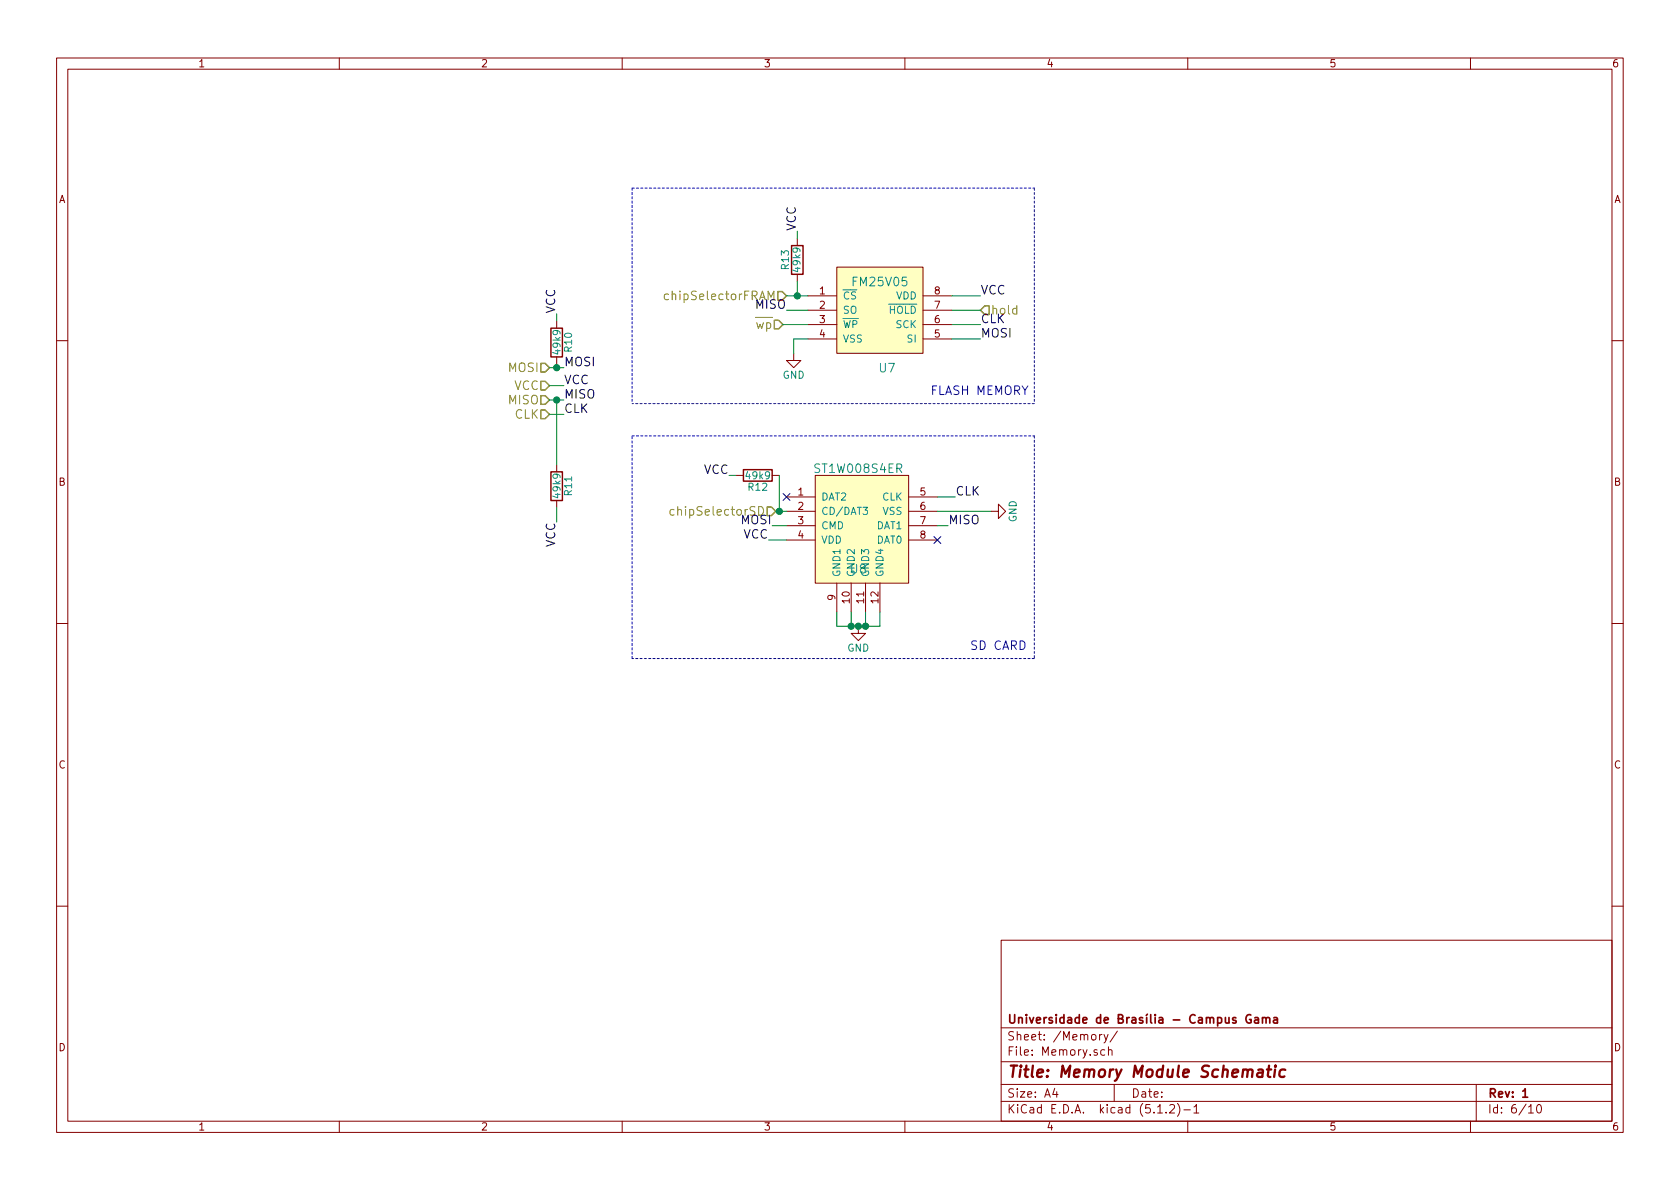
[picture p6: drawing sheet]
EESchema Schematic File Version 4
LIBS:pcb_v1-cache
EELAYER 29 0
EELAYER END
$Descr A4 11693 8268
encoding utf-8
Sheet 6 10
Title "Memory Module Schematic"
Date ""
Rev "1"
Comp "Universidade de Brasília - Campus Gama"
Comment1 ""
Comment2 ""
Comment3 ""
Comment4 ""
$EndDescr
Text HLabel 5475 2050 0    60   Input ~ 0
chipSelectorFRAM
$Comp
L power:GND #PWR011
U 1 1
P 5525 2450
F 0 "#PWR011" H 5525 2200 50  0001 C CNN
F 1 "GND" H 5525 2300 50  0000 C CNN
F 2 "" H 5525 2450 50  0001 C CNN
F 3 "" H 5525 2450 50  0001 C CNN
	1    5525 2450
	1    0    0    -1  
$EndComp
Text HLabel 5450 2250 0    60   Input ~ 0
~wp
$Comp
L FM25V05:FM25V05 U7
U 1 1
P 6175 2550
F 0 "U7" H 6175 2550 60  0000 C CNN
F 1 "FM25V05" H 6125 3150 60  0000 C CNN
F 2 "SMD_Packages:SOIC-8-N" H 6175 2550 60  0001 C CNN
F 3 "https://www.digikey.com/product-detail/en/cypress-semiconductor-corp/FM25V05-G/428-3213-ND/3788675" H 6175 2550 60  0001 C CNN
	1    6175 2550
	1    0    0    -1  
$EndComp
Text HLabel 6825 2150 2    60   Input ~ 0
hold
Text HLabel 5400 3550 0    60   Input ~ 0
chipSelectorSD
Wire Wire Line
	5625 2350 5525 2350
Wire Wire Line
	5525 2350 5525 2450
Wire Wire Line
	5475 2150 5625 2150
Wire Wire Line
	5450 2250 5625 2250
Wire Wire Line
	6825 2050 6625 2050
Wire Wire Line
	6825 2150 6625 2150
Wire Wire Line
	6825 2350 6625 2350
Wire Wire Line
	5475 2050 5550 2050
Wire Wire Line
	5400 3550 5425 3550
Text HLabel 3825 2550 0    60   Input ~ 0
MOSI
Text HLabel 3825 2675 0    60   Input ~ 0
VCC
Wire Wire Line
	5350 3750 5475 3750
NoConn ~ 5475 3450
$Comp
L st1w008s4er:ST1W008S4ER U8
U 1 1
P 5975 3700
F 0 "U8" H 5975 3450 60  0000 C CNN
F 1 "ST1W008S4ER" H 5975 4150 60  0000 C CNN
F 2 "ST1W008S4ER1500:ST1W008S4ER1500" H 5975 3700 60  0001 C CNN
F 3 "https://www.digikey.com/product-detail/en/jae-electronics/ST1W008S4ER1500/670-1528-1-ND/1668844" H 5975 3700 60  0001 C CNN
	1    5975 3700
	1    0    0    -1  
$EndComp
Text HLabel 3825 2875 0    60   Input ~ 0
CLK
Wire Wire Line
	6525 3550 6900 3550
Text HLabel 3825 2775 0    60   Input ~ 0
MISO
Text Label 3925 2550 0    60   ~ 0
MOSI
Wire Wire Line
	3825 2550 3875 2550
Text Label 5375 3650 2    60   ~ 0
MOSI
Text Label 6825 2350 0    60   ~ 0
MOSI
Text Label 3925 2675 0    60   ~ 0
VCC
Wire Wire Line
	3925 2675 3825 2675
Text Label 6825 2050 0    60   ~ 0
VCC
Text Label 3925 2775 0    60   ~ 0
MISO
Wire Wire Line
	3925 2775 3875 2775
Text Label 6600 3650 0    60   ~ 0
MISO
Text Label 5475 2150 2    60   ~ 0
MISO
$Comp
L power:GND #PWR012
U 1 1
P 6900 3550
F 0 "#PWR012" H 6900 3300 50  0001 C CNN
F 1 "GND" H 6900 3400 50  0000 C CNN
F 2 "" H 6900 3550 50  0001 C CNN
F 3 "" H 6900 3550 50  0001 C CNN
	1    6900 3550
	0    -1   -1   0   
$EndComp
Text Label 3925 2875 0    60   ~ 0
CLK
Text Label 6650 3450 0    60   ~ 0
CLK
Text Label 6825 2250 0    60   ~ 0
CLK
$Comp
L Device:R R11
U 1 1
P 3875 3375
F 0 "R11" V 3955 3375 50  0000 C CNN
F 1 "49k9" V 3875 3375 50  0000 C CNN
F 2 "Resistors_SMD:R_1206" V 3805 3375 50  0001 C CNN
F 3 "https://www.digikey.com/product-detail/en/panasonic-electronic-components/ERA-8AEB4992V/P49.9KBCCT-ND/3069837" H 3875 3375 50  0001 C CNN
	1    3875 3375
	1    0    0    -1  
$EndComp
Wire Wire Line
	3875 2775 3875 3225
$Comp
L Device:R R12
U 1 1
P 5275 3300
F 0 "R12" V 5355 3300 50  0000 C CNN
F 1 "49k9" V 5275 3300 50  0000 C CNN
F 2 "Resistors_SMD:R_1206" V 5205 3300 50  0001 C CNN
F 3 "https://www.digikey.com/product-detail/en/panasonic-electronic-components/ERA-8AEB4992V/P49.9KBCCT-ND/3069837" H 5275 3300 50  0001 C CNN
	1    5275 3300
	0    1    1    0   
$EndComp
$Comp
L Device:R R10
U 1 1
P 3875 2375
F 0 "R10" V 3955 2375 50  0000 C CNN
F 1 "49k9" V 3875 2375 50  0000 C CNN
F 2 "Resistors_SMD:R_1206" V 3805 2375 50  0001 C CNN
F 3 "https://www.digikey.com/product-detail/en/panasonic-electronic-components/ERA-8AEB4992V/P49.9KBCCT-ND/3069837" H 3875 2375 50  0001 C CNN
	1    3875 2375
	1    0    0    -1  
$EndComp
Connection ~ 5425 3550
Wire Wire Line
	5425 3300 5425 3550
Text Label 5075 3300 2    60   ~ 0
VCC
Wire Wire Line
	5075 3300 5125 3300
Text Label 3875 3625 3    60   ~ 0
VCC
Wire Wire Line
	3875 3625 3875 3525
Connection ~ 3875 2775
Wire Wire Line
	3875 2550 3875 2525
Connection ~ 3875 2550
Text Label 3875 2175 1    60   ~ 0
VCC
Wire Wire Line
	3875 2175 3875 2225
$Comp
L Device:R R13
U 1 1
P 5550 1800
F 0 "R13" V 5630 1800 50  0000 C CNN
F 1 "49k9" V 5550 1800 50  0000 C CNN
F 2 "Resistors_SMD:R_1206" V 5480 1800 50  0001 C CNN
F 3 "https://www.digikey.com/product-detail/en/panasonic-electronic-components/ERA-8AEB4992V/P49.9KBCCT-ND/3069837" H 5550 1800 50  0001 C CNN
	1    5550 1800
	-1   0    0    1   
$EndComp
Connection ~ 5550 2050
Text Label 5550 1600 1    60   ~ 0
VCC
Wire Wire Line
	5550 1600 5550 1650
$Comp
L power:GND #PWR013
U 1 1
P 5975 4350
F 0 "#PWR013" H 5975 4100 50  0001 C CNN
F 1 "GND" H 5975 4200 50  0000 C CNN
F 2 "" H 5975 4350 50  0001 C CNN
F 3 "" H 5975 4350 50  0001 C CNN
	1    5975 4350
	1    0    0    -1  
$EndComp
Wire Wire Line
	5825 4350 5925 4350
Wire Wire Line
	5825 4350 5825 4250
Wire Wire Line
	6125 4350 6125 4250
Connection ~ 5975 4350
Wire Wire Line
	6025 4250 6025 4350
Connection ~ 6025 4350
Wire Wire Line
	5925 4250 5925 4350
Connection ~ 5925 4350
Wire Wire Line
	5550 1950 5550 2050
Wire Wire Line
	6625 2250 6825 2250
Wire Wire Line
	3925 2875 3825 2875
Wire Wire Line
	6650 3450 6525 3450
Wire Wire Line
	5425 3550 5475 3550
Wire Wire Line
	3875 2775 3825 2775
Wire Wire Line
	3875 2550 3925 2550
Wire Wire Line
	5550 2050 5625 2050
Wire Wire Line
	5975 4350 6025 4350
Wire Wire Line
	6025 4350 6125 4350
Wire Wire Line
	5925 4350 5975 4350
Wire Wire Line
	5375 3650 5475 3650
Wire Wire Line
	6525 3650 6600 3650
Text Label 5350 3750 2    60   ~ 0
VCC
NoConn ~ 6525 3750
Wire Notes Line
	4400 1300 7200 1300
Wire Notes Line
	7200 1300 7200 2800
Wire Notes Line
	7200 2800 4400 2800
Wire Notes Line
	4400 1300 4400 2800
Text Notes 6475 2750 0    60   ~ 0
FLASH MEMORY
Wire Notes Line
	4400 3025 7200 3025
Text Notes 6750 4525 0    60   ~ 0
SD CARD
Wire Notes Line
	7200 3025 7200 4575
Wire Notes Line
	7200 4575 4400 4575
Wire Notes Line
	4400 4575 4400 3025
$EndSCHEMATC
